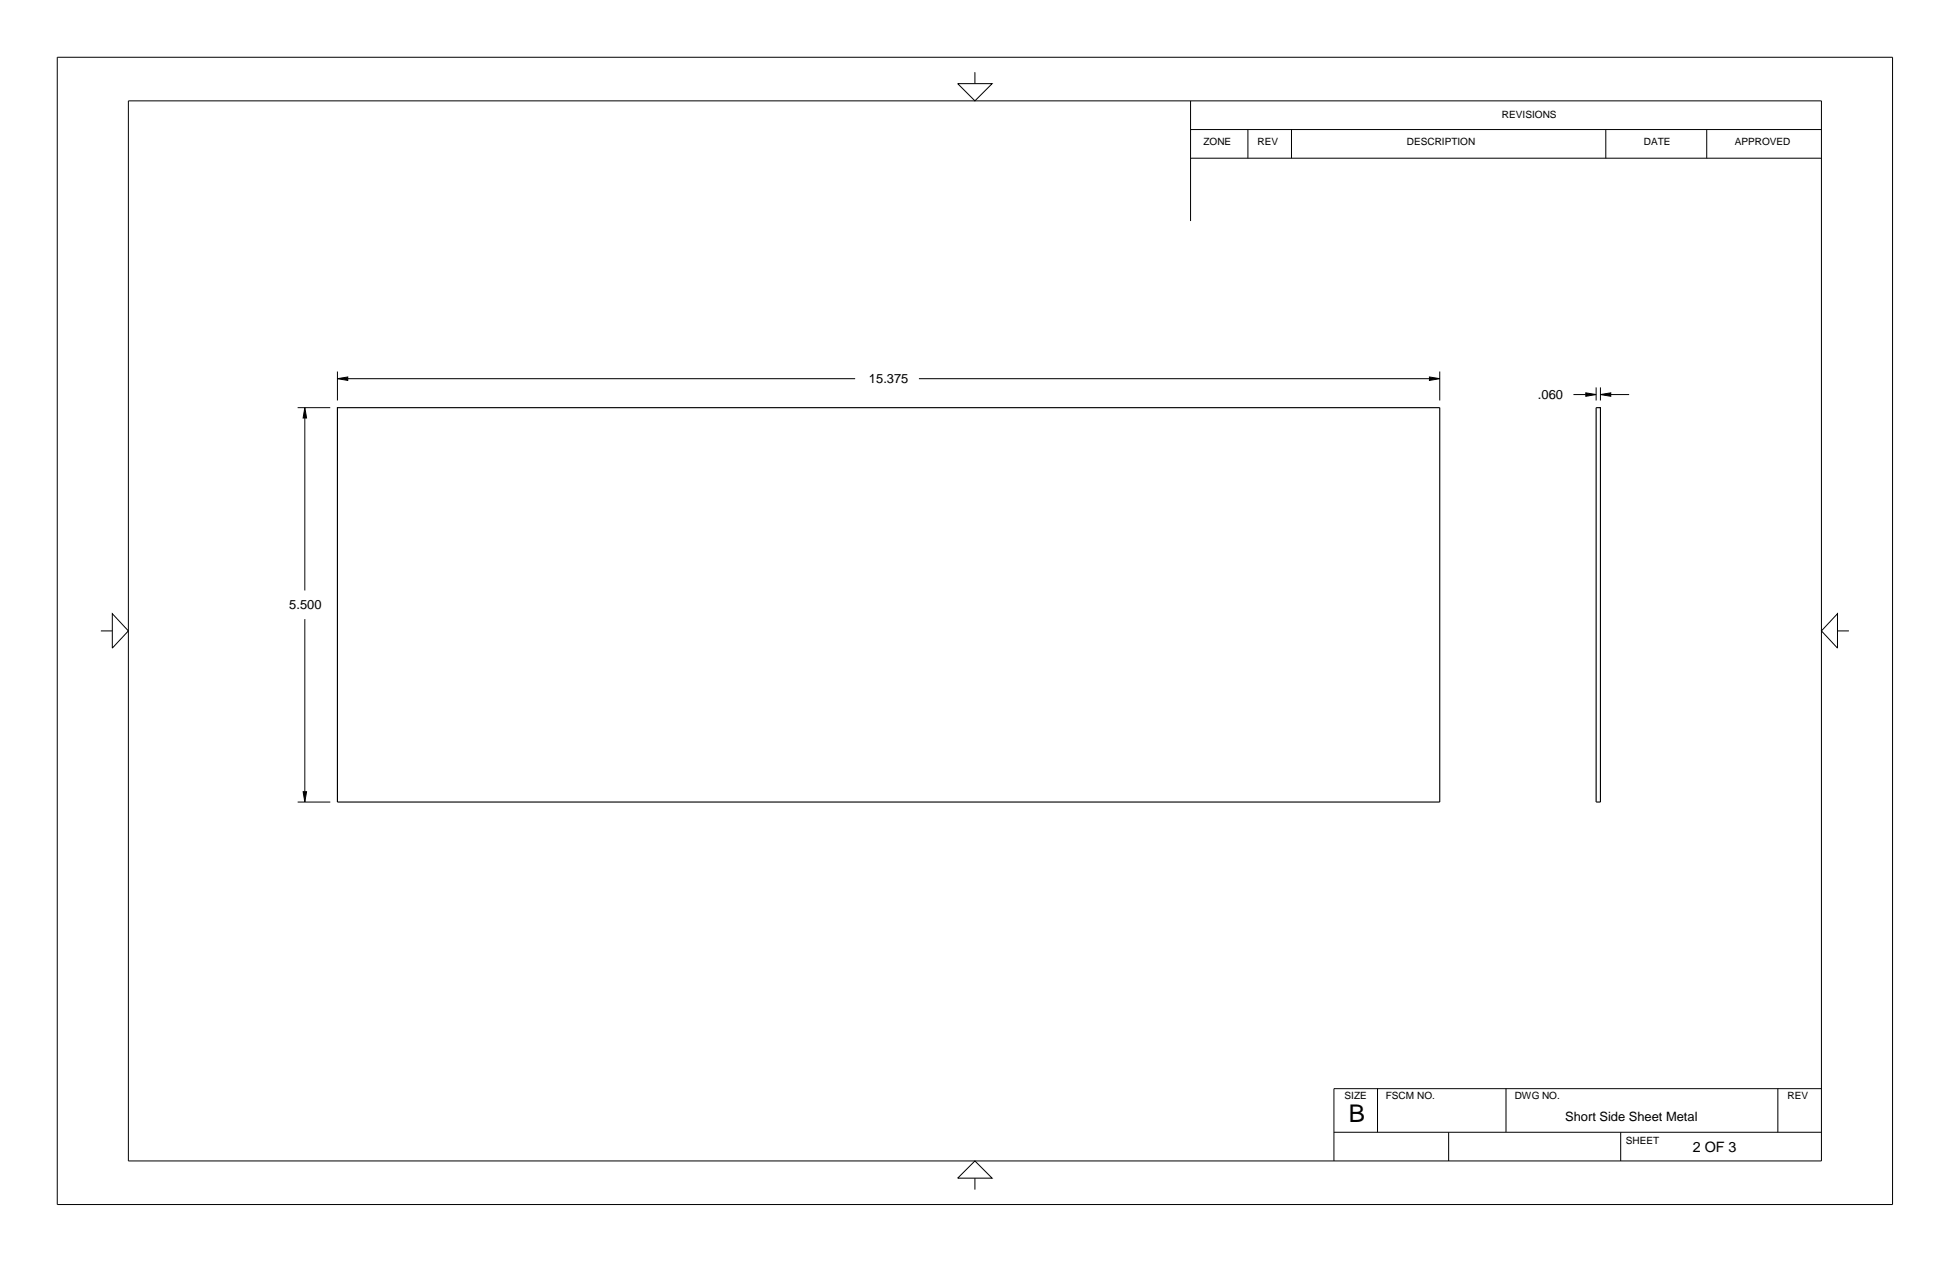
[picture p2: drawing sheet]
<svg xmlns="http://www.w3.org/2000/svg" width="432mm" height="279mm" viewBox="0 0 432 279" stroke-linecap="round" stroke-linejoin="round" font-family="sans-serif">
<path d="M74.7 90.3h244.1v87.3h-244.1zM353.4 90.3h1v87.3h-1z" fill="none" stroke="#000" stroke-width=".25"/>
<g fill="none" stroke="#000" stroke-width=".22">
<path d="M12.7 12.7h406.4v254h-406.4zM212.1 18.5h7.6l-3.8 3.8zM215.9 16v2.5M28.4 22.3h374.9v234.7h-374.9zM263.6 28.7h139.7M263.6 35h139.7M263.6 22.3v26.6M276.3 28.7v6.3M286 28.7v6.3M355.6 28.7v6.3M377.9 28.7v6.3M65.9 90.3h7.2"/>
<path d="M67.5 90.3l.4 2.2h-.8zM67.5 92.5v38.2M74.7 83.8l2.3-.3v.7zM74.7 82.3v6.4M77 83.8h112.4M203.5 83.8h113M316.5 83.5l2.3 .3-2.3 .4zM318.8 82.3v6.4M348.4 87.4h2.8M351.2 87l2.2 .4-2.2 .3zM353.4 85.8v2.9M354.4 87.4l2.3-.4v.7z"/>
<path d="M354.4 85.8v2.9M356.7 87.4h4M22.3 139.7h2.6M24.9 135.9l3.5 3.8-3.5 3.8zM67.5 137.1v38.2M406.9 135.9v7.6l-3.6-3.8zM406.9 139.7h2.5M65.9 177.6h7.2M67.1 175.3h.8l-.4 2.3zM215.9 257l3.8 3.8h-7.6zM295.4 250.7h107.9M305 241v9.7"/>
<path d="M320.8 250.7v6.3M333.5 241v9.7M358.9 250.7v6.3M393.7 241v9.7M403.3 241h-107.9v16M215.9 260.8v2.6"/>
</g>
<g fill="#000">
<path d="M74.7 83.8l2.3-.3v.7zM316.5 83.5l2.3 .3-2.3 .4zM351.2 87l2.2 .4-2.2 .3zM354.4 87.4l2.3-.4v.7z"/>
<path d="M67.5 90.3l.4 2.2h-.8z" fill-rule="evenodd"/>
<path d="M67.1 175.3h.8l-.4 2.3z" fill-rule="evenodd"/>
</g>
<text font-size="5.4" x="298.7" y="248.4">B</text>
<text font-size="3.2" x="374.8" y="255.1">2 OF 3</text>
<g font-size="2.9">
<text x="192.4" y="84.8">15.375</text>
<text x="340.6" y="88.3">.060</text>
<text x="64.1" y="134.9">5.500</text>
</g>
<text font-size="2.8" x="346.6" y="248.1">Short Side Sheet Metal</text>
<g font-size="2.2">
<text x="332.6" y="26">REVISIONS</text>
<text x="266.5" y="32.2">ZONE</text>
<text x="278.5" y="32.2">REV</text>
<text x="311.6" y="32.2">DESCRIPTION</text>
<text x="364" y="32.2">DATE</text>
<text x="384.2" y="32.2">APPROVED</text>
<text x="297.7" y="243.4">SIZE</text>
<text x="306.9" y="243.4">FSCM NO.</text>
<text x="335.4" y="243.4">DWG NO.</text>
<text x="395.8" y="243.4">REV</text>
<text x="360" y="253.2">SHEET</text>
</g>
</svg>
